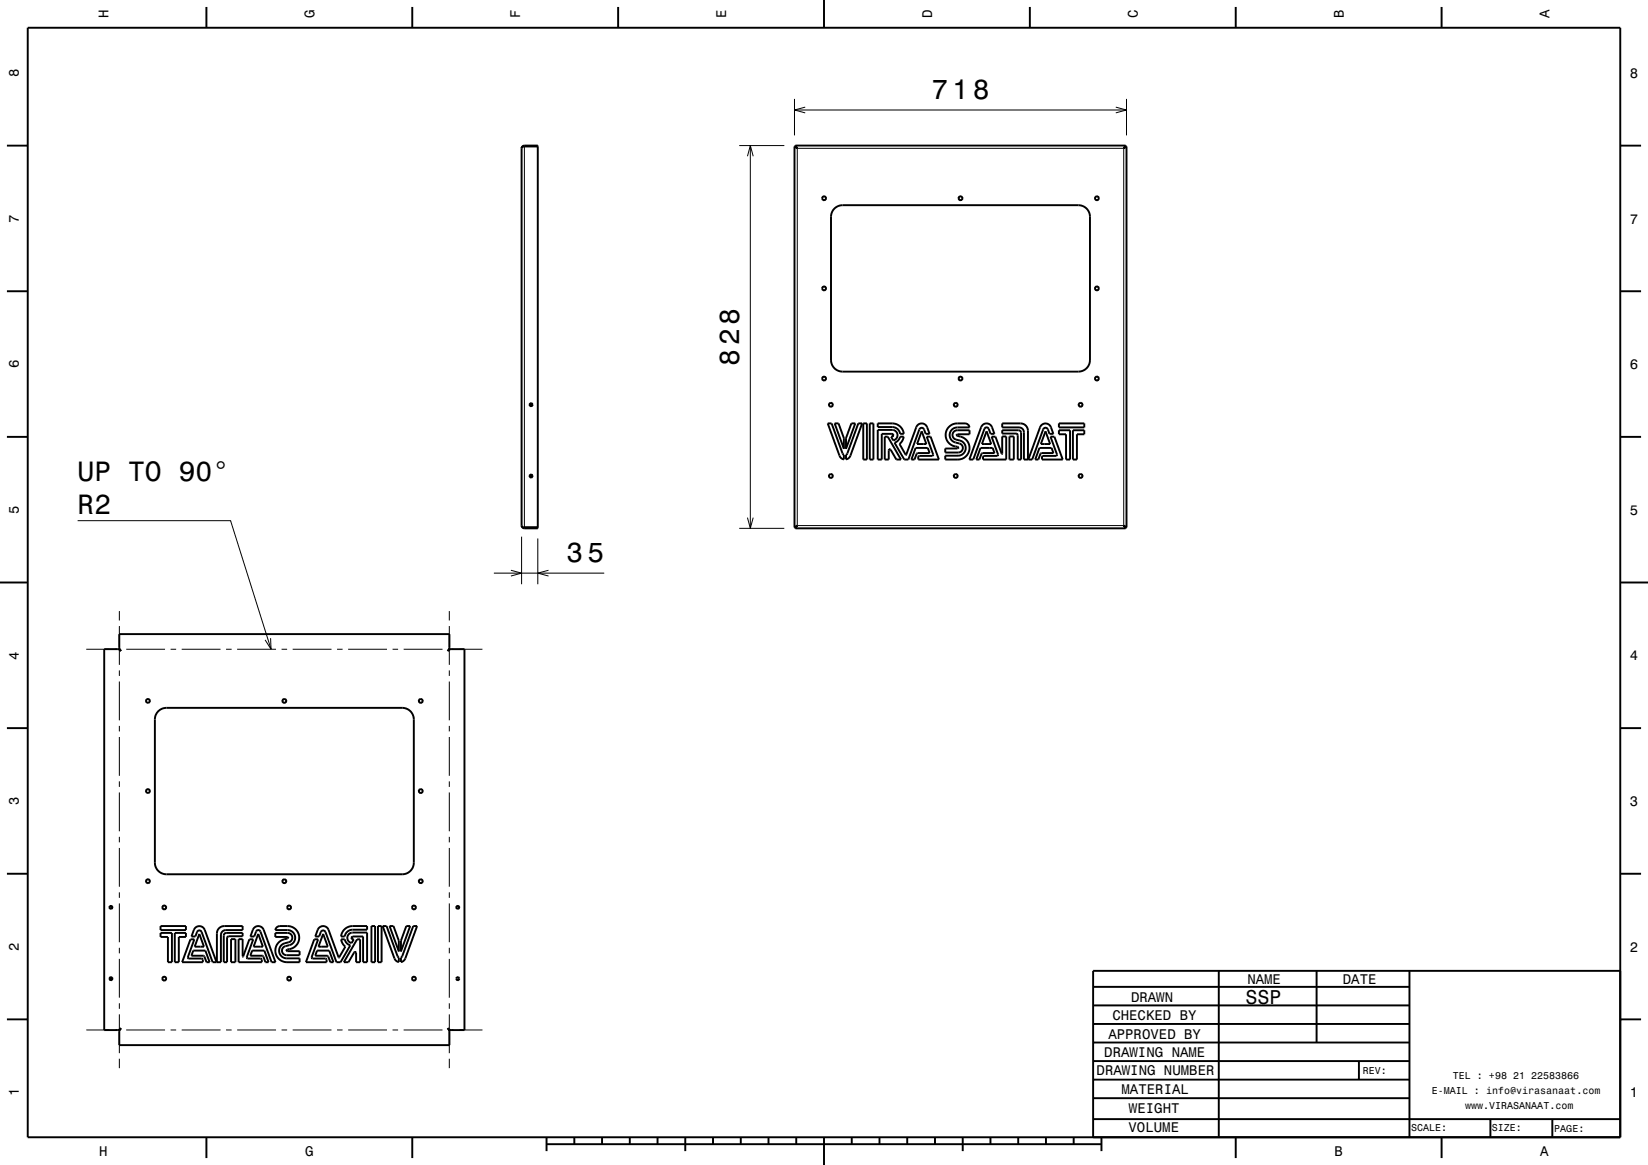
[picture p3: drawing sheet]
<svg xmlns="http://www.w3.org/2000/svg" width="297mm" height="210mm" viewBox="0 0 297 210" stroke-linecap="round" stroke-linejoin="round" font-family="sans-serif">
<g fill="none" stroke="#000" stroke-width=".18">
<path d="M143.2 17.8v6.6M143.2 19.8h59.8M145.1 19.3l-1.9 .5 1.9 .5M201.1 19.3l1.9 .5-1.9 .5M203 17.8v6.6M94.5 26.2v69M133.2 26.2h8.1M134.7 28.2l.5-2 .5 2M135.2 26.2v69M143.7 26.7h58.8v68h-58.8zM14 93.9h27.6l7.2 23.1M94 96.7v8.6"/>
<path d="M96.9 97.1v8.2M133.2 95.2h8.1M134.7 93.3l.5 1.9 .5-1.9M15.5 117h4.2M20.7 117h1M21.5 110.1v1.7M21.5 112.8v7M22.7 117h7M30.7 117h1M32.7 117h7M40.7 117h1M42.7 117h7"/>
<path d="M48.8 115v2l-1-1.7M50.7 117h1M52.7 117h7M60.7 117h1M62.7 117h7M70.7 117h1M72.7 117h7M80.7 117h1M81 110.1v1.7M81 112.8v7M82.7 117h4.2M89 103.3h19.9"/>
<path d="M92.1 102.8l1.9 .5-1.9 .5M98.9 102.8l-2 .5 2 .5M21.5 120.8v1M21.5 122.8v7M21.5 130.8v1M21.5 132.8v7M81 120.8v1M81 122.8v7M81 130.8v1M81 132.8v7M21.5 140.8v1M21.5 142.8v7"/>
<path d="M21.5 150.8v1M21.5 152.8v7M81 140.8v1M81 142.8v7M81 150.8v1M81 152.8v7M21.5 160.8v1M21.5 162.8v7M21.5 170.8v1M21.5 172.8v7M81 160.8v1M81 162.8v7"/>
<path d="M81 170.8v1M81 172.8v7M15.5 185.7h4.2M20.7 185.7h1M21.5 190.8v1.7M21.5 180.8v1M21.5 182.8v7M22.7 185.7h7M30.7 185.7h1M32.7 185.7h7M40.7 185.7h1M42.7 185.7h7"/>
<path d="M50.7 185.7h1M52.7 185.7h7M60.7 185.7h1M62.7 185.7h7M70.7 185.7h1M72.7 185.7h7M80.7 185.7h1M81 180.8v1M81 182.8v7M81 190.8v1.7M82.7 185.7h4.2"/>
</g>
<g fill="none" stroke="#000" stroke-width=".35">
<path d="M5 5h287v200h-287zM37.2 1.3v3.7M74.3 1.3v3.7M111.4 1.3v3.7M148.5 0v5M185.6 1.3v3.7M222.7 1.3v3.7M259.8 1.3v3.7M1.2 26.3h3.8M94 26.7a.5 .5 0 0 1 .5-.5h2.4v69h-2.4a.5 .5 0 0 1-.5-.5M94 26.7v68M96.9 26.4h-2.5l-.3 .1-.1 .2"/>
<path d="M143.2 26.4h.1M143.2 26.4v68.7M143.2 26.4l.5 .3M143.3 26.2v.2M143.3 26.4l.4 .3M143.3 26.2h59.5M143.3 26.2l.4 .5M150.3 37.7l.8-.6 .7-.1h42.5a2.08 2.08 0 0 1 2.1 2.1v25.8a2.09 2.09 0 0 1-2.1 2.1h-42.5a2.08 2.08 0 0 1-2-2.1v-25.9l.1-.7zM202.8 26.2v.2M202.8 26.4h.2M202.8 26.4l-.3 .3M202.8 26.2l-.3 .5"/>
<path d="M203 26.4v68.7M203 26.4l-.5 .3M292 26.3h3.8M1.2 52.5h3.8M292 52.5h3.8M1.2 78.8h3.8M95.5 72.8l.2-.1h.2l.1 .3-.2 .2h-.2l-.1-.2zM149.2 76.3h.7l1.9 5.5 .3 .2v.8l-.5-.2-.3-.5zM150.4 76.3h.7l1 2.7v1.9zM153.4 76.3h.7l-1.6 4.6v-1.9zM154.7 76.3h.7l-2.2 5.9-.3 .4-.4 .2v-.8l.2-.2zM155.6 76.3h.6v6.5h-.6z"/>
<path d="M156.7 76.3h.7v6.5h-.7zM158.2 76.3h2.6a2.09 2.09 0 0 1 2.1 1.9h-.7a1.44 1.44 0 0 0-1.4-1.2h-2.6zM158.2 77.5h2.6a.95 .95 0 0 1 .9 .9 .95 .95 0 0 1-.7 1l-.4-.7 .3-.1 .1-.2-.2-.2h-1.9v4.6h-.7zM159.4 78.7h.6l2.4 4.1h-.9l-1-1.7-.2-.1-.1 .2v1.6h-.8zM162.2 78.7h.7l-.3 .8-.5 .5 1.2 2 1.8-5a1.05 1.05 0 0 1 1-.7 1.05 1.05 0 0 1 1 .7l.4 1.2h-.7l-.3-.8a.45 .45 0 0 0-.4-.3 .45 .45 0 0 0-.4 .3l-2 5.4h-.7l-1.8-3 .6-.4zM166.1 77.7l.8 2.3h-1.6zM167 78.7h.7l1.5 4.1h-3.7v-.5l.2-.1h2.3l.2-.1zM171 77l.5-.4 .5-.2 2.1-.1a.81 .81 0 0 1 .6 .7h-2.2a1.38 1.38 0 0 0-1.3 1.3 1.38 1.38 0 0 0 1 1.5 1.31 1.31 0 0 1 1.3 .8 .83 .83 0 0 1-.8 1h-2.4v-.8h2.2l.2-.1-.1-.1a2.13 2.13 0 0 1-2-1.3 2.13 2.13 0 0 1 .4-2.3zM171.9 77.9l.6-.3h2.2v.7h-2.1l-.2 .1 .1 .2a2.14 2.14 0 0 1 2.2 2 2.14 2.14 0 0 1-2.1 2.2h-2.3v-.7h2.4a1.39 1.39 0 0 0 1.3-1.2 1.39 1.39 0 0 0-1-1.5 1.25 1.25 0 0 1-1.3-.8zM177.1 76.6a1.04 1.04 0 0 1 1.7 .4l.4 1.2h-.7l-.3-.9a.41 .41 0 0 0-.4-.3 .41 .41 0 0 0-.4 .3l-2 5.5h-.7l2.1-5.9zM177.8 77.7l.8 2.3h-1.6zM178.7 78.7h.7l1.2 3.1v-3.1h.7v4.1h-4.1v-.5l.1-.1h2.4l.2-.1z"/>
<path d="M180.6 77.6h3l.4 .2v5h-.6l-.1-4.6h-2.7zM180.6 76.3h3.3a1.32 1.32 0 0 1 1.4 1.3v5.2h-.8v-4.9a.88 .88 0 0 0-.9-.9h-3zM181.9 78.7h.8v4.1h-.8zM187.8 76.6a1.05 1.05 0 0 1 1.6 .4l.4 1.2h-.7l-.3-.8a.44 .44 0 0 0-.4-.3 .44 .44 0 0 0-.4 .3l-2 5.4h-.7l2.1-5.8zM188.4 77.7l.9 2.3h-1.7zM189.3 78.7h.7l1.5 4.1h-3.7v-.5l.2-.1h2.3l.2-.1zM190.8 76.3h4.6v.7h-4.6zM190.8 77.6h2v5.2h-.7v-4.5h-1.3zM193.4 77.6h2v.7h-1.3v4.5h-.7zM292 78.8h3.8M94 94.7l.1 .3 .3 .1h2.5M95.5 85.7l.2-.2 .2 .1 .1 .3-.2 .1-.2 .1-.1-.2z"/>
<path d="M143.2 95.1h.1M143.3 95.1v.1M143.3 95.2h59.5M143.7 94.7l-.4 .4M143.7 94.7l-.4 .5M143.7 94.7l-.5 .4M165 80.7h2.2l.3 1h-2.1l-.2 .1-.4 1h-.6zM176.7 80.7h2.2l.3 1h-2.1l-.2 .1-.4 1h-.6zM187.3 80.7h2.2l.3 1h-2.1l-.2 .1-.4 1h-.5zM202.5 94.7l.3 .4M202.5 94.7l.3 .5M202.5 94.7l.5 .4"/>
<path d="M202.8 95.1v.1M202.8 95.1h.2M0 105h5M18.8 117h2.5l.5 .3-.3-.5v-2.5h59.5v2.5l-.3 .5 .5-.3h2.5v68.7h-2.4l-.6-.4 .3 .6v2.5h-59.5v-2.5l.3-.6-.6 .4h-2.4zM292 105h5M1.2 131.3h3.8M28.4 128.3l.9-.6 .7-.1h42.5a2.09 2.09 0 0 1 2.1 2.1v25.8a2.08 2.08 0 0 1-2.1 2.1h-42.5a2.08 2.08 0 0 1-2.1-2.1v-25.8l.2-.8zM292 131.3h3.8M1.2 157.5h3.8M292 157.5h3.8M19.7 163.5l.2-.2h.2l.2 .2-.1 .2-.3 .1-.2-.1zM19.9 176.2h.2l.1 .1v.3l-.2 .1-.2-.1-.1-.2z"/>
<path d="M28.9 166.9h4.6v.8h-4.6zM28.9 168.2h2.1v5.2h-.7v-4.5h-1.4zM31.5 168.2h2v.7h-1.3v4.5h-.7zM34.3 169.3h.7l-1.1 3.2v.2l2.5 .1 .2 .6h-3.8zM34.8 171.4h2.2l.8 2h-.6l-.4-1-.1-.1h-2.2zM35.3 167.2a1.04 1.04 0 0 1 1.6 .4l2.1 5.8h-.7l-2-5.4a.44 .44 0 0 0-.4-.3 .44 .44 0 0 0-.4 .3l-.3 .8h-.7l.5-1.2zM35.9 168.4l.9 2.2h-1.7zM39.5 167.3l.4-.3 .5-.1h3.3v.8h-3a.88 .88 0 0 0-.9 .8v4.9h-.7v-5.2l.1-.5zM40.5 168.2h3.2v.6l-2.7 .1-.1 4.5h-.6v-4.8zM41.6 169.3h.8v4.1h-.8zM43 169.3h.7l.1 3.1 1.1-3.1h.7l-1.1 3.2v.2l2.6 .1 .1 .6h-4.2zM45.4 171.4h2.2l.8 2h-.6l-.3-1-.2-.1h-2.2z"/>
<path d="M45.9 167.2a1.05 1.05 0 0 1 1.6 .4l2.1 5.8h-.7l-2-5.5a.42 .42 0 0 0-.4-.3 .42 .42 0 0 0-.3 .3l-.4 .9h-.7l.5-1.2zM46.5 168.3l.9 2.3h-1.7zM49.6 168.2h2.2a.85 .85 0 0 1 .9 .7 .85 .85 0 0 1-.7 .9 1.56 1.56 0 0 0-1.6 2 1.39 1.39 0 0 0 1.3 1h2.3v.6h-2.3a2.14 2.14 0 0 1-2.1-2.1 2.14 2.14 0 0 1 2.2-2.1l.1-.2-.1-.1h-2.2zM49.8 167.2l.6-.3h1.4a2.11 2.11 0 0 1 2.1 2.2 2.11 2.11 0 0 1-2.1 2l-.2 .2 .2 .2h2.2v.7h-2.4a.83 .83 0 0 1-.8-.7 .83 .83 0 0 1 .6-.9 1.6 1.6 0 0 0 1.8-1.7 1.39 1.39 0 0 0-1.4-1.2h-2.2zM56.6 169.3h.7l-1.1 3.2v.2l2.5 .1 .2 .6h-3.8zM57.1 171.4h2.2l.8 2h-.6l-.4-1-.1-.1h-2.2zM57.6 167.2a1.04 1.04 0 0 1 1.6 .4l1.8 5 1.2-2-.5-.6-.2-.7h.6l.4 .7 .6 .4-1.7 3h-.8l-1.9-5.4a.45 .45 0 0 0-.5-.3 .45 .45 0 0 0-.4 .3l-.3 .8h-.7l.5-1.2zM58.2 168.3l.9 2.3h-1.7zM62 167.6l.6-.4 .7-.3h2.9v.7h-2.7a1.44 1.44 0 0 0-1.4 1.2h-.6l.1-.5zM62.9 168.3l.6-.2h2.7v5.3h-.8v-4.6l-2 .1v.2l.1 .2h.3l-.4 .7a.96 .96 0 0 1-.8-.7 .96 .96 0 0 1 .3-1zM64.4 169.3h.5v4.1h-.7v-1.6l-.1-.2-.3 .1-1 1.7h-.8zM66.9 166.9h.7v6.5h-.7z"/>
<path d="M68.1 166.9h.7v6.5h-.7zM69 166.9h.7l1.9 5.5 .3 .2v.8l-.5-.2-.3-.4zM70.2 166.9h.7l1 2.7v1.9zM73.2 166.9h.7l-1.6 4.6v-1.9zM74.5 166.9h.7l-2.2 5.9-.3 .4-.4 .2v-.8l.2-.2zM82.2 163.5l.2-.2h.2l.2 .2-.1 .2-.3 .1-.1-.1zM82.3 176.3l.2-.2 .2 .1v.4l-.2 .1-.2-.1zM197 177.9h57M219.6 174.9v30M237.3 175v12.9M254 175v30M292 175h-95v30"/>
<path d="M1.2 183.8h3.8M197 181.2h57M197 184.6h57M197 187.9h57M197 191.3h57M197 194.6h57M197 198h57M244.9 191.3v3.3M292 183.8h3.8M37.2 205v3.8M74.3 205v3.8M98.5 206.3h100"/>
<path d="M98.5 205v2.5M103.5 205v1.3M108.5 205v1.3M113.5 205v1.3M118.5 205v1.3M123.5 205v2.5M128.5 205v1.3M133.5 205v1.3M138.5 205v1.3M143.5 205v1.3M148.5 205v5M153.5 205v1.3"/>
<path d="M158.5 205v1.3M163.5 205v1.3M168.5 205v1.3M173.5 205v2.5M178.5 205v1.3M183.5 205v1.3M188.5 205v1.3M193.5 205v1.3M197 201.7h95M198.5 205v2.5M222.7 205v3.8M259.8 205v3.8"/>
<path d="M268.6 201.7v3.3M279.8 201.8v3.2"/>
<circle cx="148.5" cy="35.7" r=".35"/>
<circle cx="173.1" cy="35.7" r=".35"/>
<circle cx="197.7" cy="35.7" r=".35"/>
<circle cx="148.5" cy="52" r=".36"/>
<circle cx="197.7" cy="52" r=".35"/>
<circle cx="148.5" cy="68.2" r=".35"/>
<circle cx="149.7" cy="73" r=".35"/>
<circle cx="172.2" cy="73" r=".35"/>
<circle cx="173.1" cy="68.2" r=".35"/>
<circle cx="194.7" cy="73" r=".35"/>
<circle cx="197.7" cy="68.2" r=".35"/>
<circle cx="149.7" cy="85.8" r=".36"/>
<circle cx="172.2" cy="85.8" r=".35"/>
<circle cx="194.7" cy="85.8" r=".35"/>
<circle cx="26.7" cy="126.3" r=".35"/>
<circle cx="51.2" cy="126.3" r=".35"/>
<circle cx="75.8" cy="126.3" r=".35"/>
<circle cx="26.7" cy="142.6" r=".35"/>
<circle cx="26.7" cy="158.8" r=".35"/>
<circle cx="51.2" cy="158.8" r=".35"/>
<circle cx="75.8" cy="142.6" r=".35"/>
<circle cx="75.8" cy="158.8" r=".35"/>
<circle cx="29.6" cy="176.4" r=".35"/>
<circle cx="29.6" cy="163.6" r=".35"/>
<circle cx="52.1" cy="176.4" r=".35"/>
<circle cx="52.1" cy="163.6" r=".35"/>
<circle cx="74.6" cy="176.4" r=".35"/>
<circle cx="74.6" cy="163.6" r=".35"/>
</g>
<g font-size="5">
<text x="167.8" y="17.8">718</text>
<text x="133.2" y="66" transform="rotate(-90 133.2 66)">828</text>
<text x="14" y="86.6">UP TO 90°</text>
<text x="14" y="92.7">R2</text>
<text x="102.1" y="101.3">35</text>
</g>
<text font-size="3.6" x="224.5" y="180.9">SSP</text>
<g font-size="2.5">
<text x="19.6" y="3.3" transform="rotate(-90 19.6 3.3)">H</text>
<text x="56.7" y="3.3" transform="rotate(-90 56.7 3.3)">G</text>
<text x="93.8" y="3.3" transform="rotate(-90 93.8 3.3)">F</text>
<text x="130.9" y="3.3" transform="rotate(-90 130.9 3.3)">E</text>
<text x="168" y="3.3" transform="rotate(-90 168 3.3)">D</text>
<text x="205.1" y="3.3" transform="rotate(-90 205.1 3.3)">C</text>
<text x="242.2" y="3.3" transform="rotate(-90 242.2 3.3)">B</text>
<text x="279.3" y="3.3" transform="rotate(-90 279.3 3.3)">A</text>
<text x="3.4" y="13.9" transform="rotate(-90 3.4 13.9)">8</text>
<text x="293.7" y="14">8</text>
<text x="3.4" y="40.1" transform="rotate(-90 3.4 40.1)">7</text>
<text x="293.7" y="40.3">7</text>
<text x="3.4" y="66.4" transform="rotate(-90 3.4 66.4)">6</text>
<text x="293.7" y="66.5">6</text>
<text x="3.4" y="92.6" transform="rotate(-90 3.4 92.6)">5</text>
<text x="293.7" y="92.8">5</text>
<text x="3.4" y="118.9" transform="rotate(-90 3.4 118.9)">4</text>
<text x="293.7" y="119">4</text>
<text x="3.4" y="145.1" transform="rotate(-90 3.4 145.1)">3</text>
<text x="293.7" y="145.3">3</text>
<text x="3.4" y="171.4" transform="rotate(-90 3.4 171.4)">2</text>
<text x="293.7" y="171.5">2</text>
<text x="224.8" y="177.3">NAME</text>
<text x="242" y="177.3">DATE</text>
<text x="200.5" y="183.9">CHECKED BY</text>
<text x="203.8" y="180.5">DRAWN</text>
<text x="199" y="190.6">DRAWING NAME</text>
<text x="199.7" y="187.2">APPROVED BY</text>
<text x="3.4" y="197.6" transform="rotate(-90 3.4 197.6)">1</text>
<text x="197.6" y="193.8">DRAWING NUMBER</text>
<text x="202.1" y="197.2">MATERIAL</text>
<text x="293.7" y="197.8">1</text>
<text x="203.5" y="200.6">WEIGHT</text>
<text x="17.9" y="208.4">H</text>
<text x="55" y="208.4">G</text>
<text x="203.4" y="204.1">VOLUME</text>
<text x="240.5" y="208.4">B</text>
<text x="277.6" y="208.4">A</text>
</g>
<g font-size="1.8">
<text x="245.6" y="193.6">REV:</text>
<text x="258" y="197.2">E-MAIL : info@virasanaat.com</text>
<text x="261.8" y="194.6">TEL : +98 21 22583866</text>
<text x="254.3" y="203.9">SCALE:</text>
<text x="264" y="199.9">www.VIRASANAAT.com</text>
<text x="268.8" y="203.9">SIZE:</text>
<text x="280.1" y="204">PAGE:</text>
</g>
</svg>
